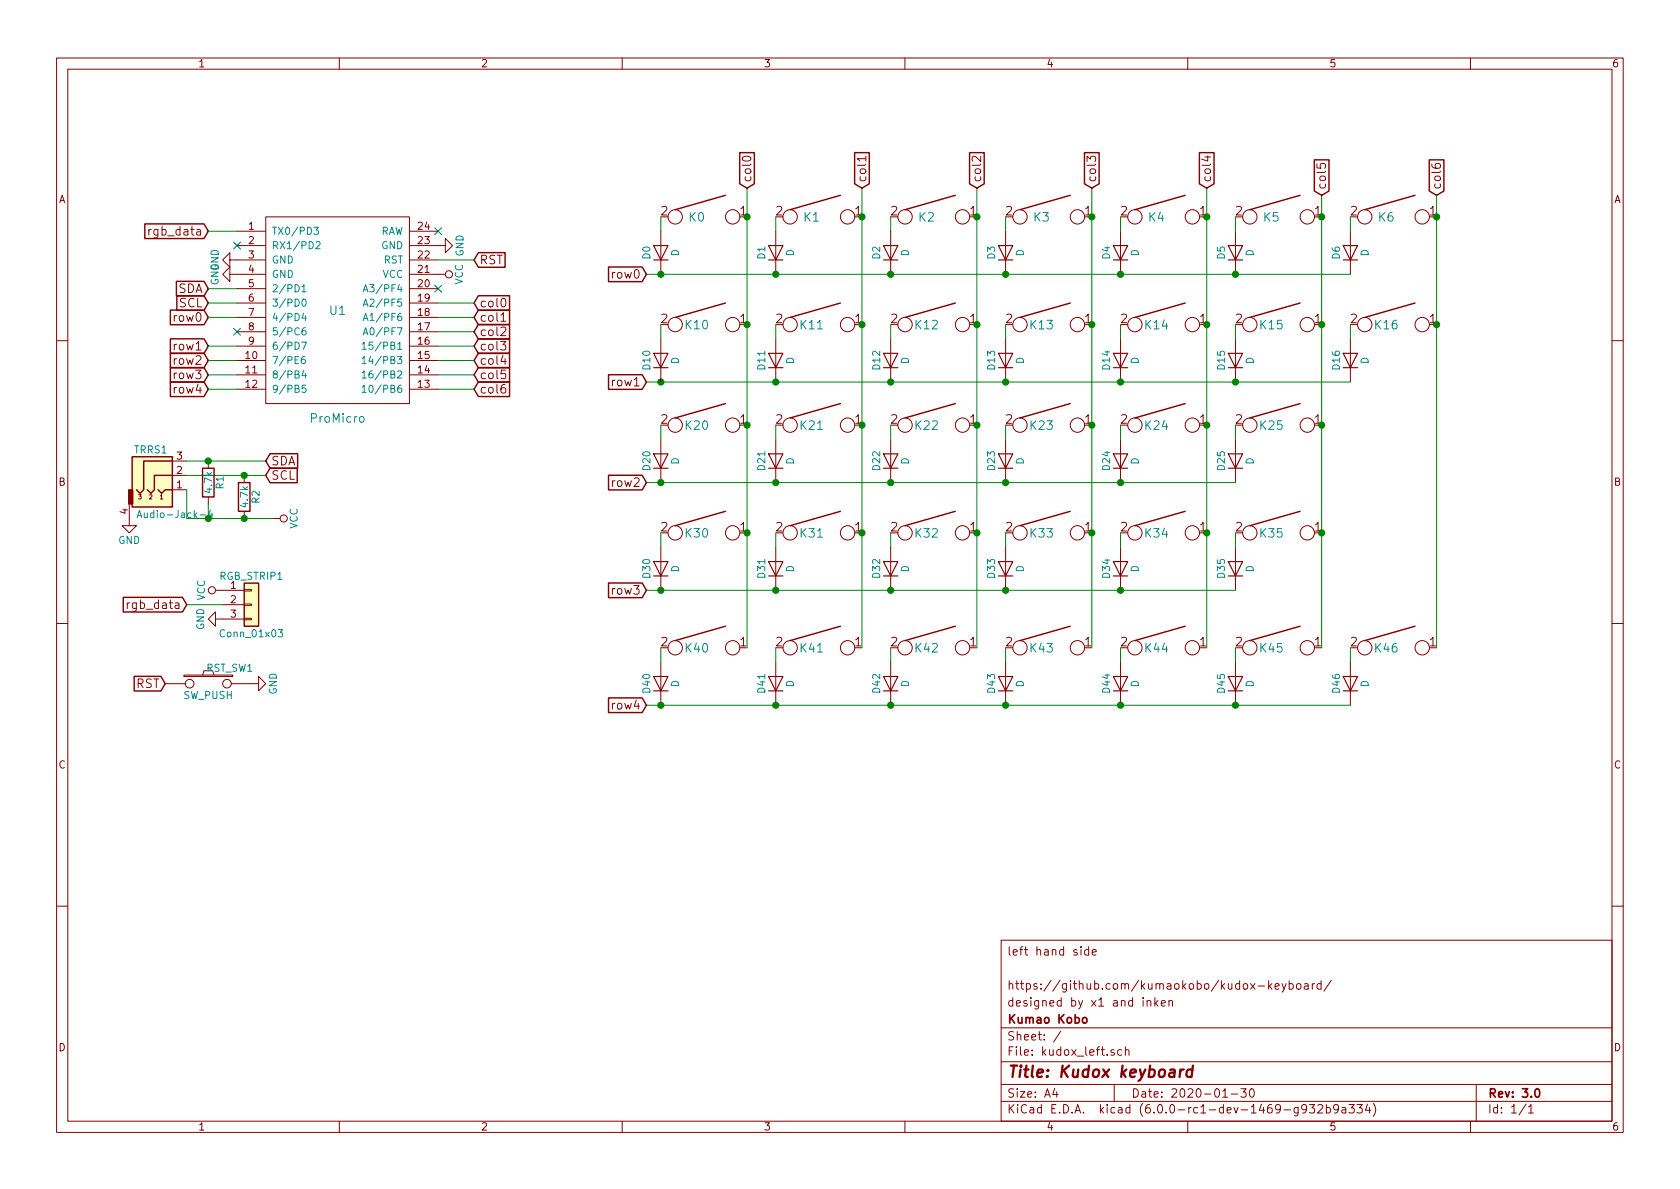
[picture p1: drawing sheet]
EESchema Schematic File Version 4
LIBS:kudox_left-cache
EELAYER 29 0
EELAYER END
$Descr A4 11693 8268
encoding utf-8
Sheet 1 1
Title "Kudox keyboard"
Date "2020-01-30"
Rev "3.0"
Comp "Kumao Kobo"
Comment1 "designed by x1 and inken"
Comment2 "https://github.com/kumaokobo/kudox-keyboard/"
Comment3 ""
Comment4 "left hand side"
$EndDescr
$Comp
L kudox-parts:ProMicro U1
U 1 1
P 2350 2150
F 0 "U1" H 2350 2150 60  0000 C CNN
F 1 "ProMicro" H 2350 1400 60  0000 C CNN
F 2 "kudox_footprints:ArduinoProMicro" V 3400 -350 60  0001 C CNN
F 3 "" V 3400 -350 60  0001 C CNN
	1    2350 2150
	1    0    0    -1  
$EndComp
$Comp
L kudox-parts:Audio-Jack-4 TRRS1
U 1 1
P 1100 3200
F 0 "TRRS1" H 1050 3280 50  0000 C CNN
F 1 "Audio-Jack-4" H 1220 2830 50  0000 C CNN
F 2 "kudox_footprints:TRRS-PJ-320A" H 1350 3300 50  0001 C CNN
F 3 "" H 1350 3300 50  0001 C CNN
	1    1100 3200
	1    0    0    -1  
$EndComp
$Comp
L kudox-parts:Conn_01x03 RGB_STRIP1
U 1 1
P 1750 4200
F 0 "RGB_STRIP1" H 1750 4400 50  0000 C CNN
F 1 "Conn_01x03" H 1750 4000 50  0000 C CNN
F 2 "kudox_footprints:Pin_Header_Straight_1x03_Pitch2.54mm" H 1750 4200 50  0001 C CNN
F 3 "" H 1750 4200 50  0001 C CNN
	1    1750 4200
	1    0    0    -1  
$EndComp
$Comp
L kudox-parts:SW_PUSH RST_SW1
U 1 1
P 1450 4750
F 0 "RST_SW1" H 1600 4860 50  0000 C CNN
F 1 "SW_PUSH" H 1450 4670 50  0000 C CNN
F 2 "kudox_footprints:SW_PUSH_6mm_h4.3mm" H 1450 4750 60  0001 C CNN
F 3 "" H 1450 4750 60  0000 C CNN
	1    1450 4750
	1    0    0    -1  
$EndComp
$Comp
L kudox-parts:GND #PWR01
U 1 1
P 3050 1700
F 0 "#PWR01" H 3050 1450 50  0001 C CNN
F 1 "GND" H 3050 1550 50  0000 C CNN
F 2 "" H 3050 1700 50  0001 C CNN
F 3 "" H 3050 1700 50  0001 C CNN
	1    3050 1700
	0    -1   -1   0   
$EndComp
$Comp
L kudox-parts:VCC #PWR02
U 1 1
P 3050 1900
F 0 "#PWR02" H 3050 1750 50  0001 C CNN
F 1 "VCC" H 3050 2050 50  0000 C CNN
F 2 "" H 3050 1900 50  0001 C CNN
F 3 "" H 3050 1900 50  0001 C CNN
	1    3050 1900
	0    1    1    0   
$EndComp
Text GLabel 3300 1800 2    60   Input ~ 0
RST
Wire Wire Line
	3050 1800 3300 1800
Text GLabel 1450 2100 0    60   Input ~ 0
SCL
Text GLabel 1450 2000 0    60   Input ~ 0
SDA
Wire Wire Line
	1450 2000 1650 2000
Wire Wire Line
	1450 2100 1650 2100
Text GLabel 3300 2100 2    60   Input ~ 0
col0
Text GLabel 3300 2200 2    60   Input ~ 0
col1
Text GLabel 3300 2300 2    60   Input ~ 0
col2
Text GLabel 3300 2400 2    60   Input ~ 0
col3
Text GLabel 3300 2500 2    60   Input ~ 0
col4
Text GLabel 3300 2600 2    60   Input ~ 0
col5
Text GLabel 3300 2700 2    60   Input ~ 0
col6
Wire Wire Line
	3050 2100 3300 2100
Wire Wire Line
	3050 2200 3300 2200
Wire Wire Line
	3050 2300 3300 2300
Wire Wire Line
	3050 2400 3300 2400
Wire Wire Line
	3050 2500 3300 2500
Wire Wire Line
	3050 2600 3300 2600
Wire Wire Line
	3050 2700 3300 2700
Text GLabel 1450 2200 0    60   Input ~ 0
row0
Text GLabel 1450 2400 0    60   Input ~ 0
row1
Text GLabel 1450 2500 0    60   Input ~ 0
row2
Text GLabel 1450 2600 0    60   Input ~ 0
row3
Text GLabel 1450 2700 0    60   Input ~ 0
row4
Wire Wire Line
	1450 2400 1650 2400
Wire Wire Line
	1450 2500 1650 2500
Wire Wire Line
	1450 2600 1650 2600
Wire Wire Line
	1450 2700 1650 2700
Wire Wire Line
	1450 2200 1650 2200
NoConn ~ 3050 1600
Text GLabel 1450 1600 0    60   Input ~ 0
rgb_data
Wire Wire Line
	1450 1600 1650 1600
NoConn ~ 1650 1700
NoConn ~ 1650 2300
NoConn ~ 3050 2000
$Comp
L kudox-parts:GND #PWR03
U 1 1
P 900 3600
F 0 "#PWR03" H 900 3350 50  0001 C CNN
F 1 "GND" H 900 3450 50  0000 C CNN
F 2 "" H 900 3600 50  0001 C CNN
F 3 "" H 900 3600 50  0001 C CNN
	1    900  3600
	1    0    0    -1  
$EndComp
Text GLabel 1850 3200 2    60   Input ~ 0
SDA
Text GLabel 1850 3300 2    60   Input ~ 0
SCL
Wire Wire Line
	1300 3200 1450 3200
Wire Wire Line
	1300 3300 1700 3300
$Comp
L kudox-parts:GND #PWR04
U 1 1
P 1550 4300
F 0 "#PWR04" H 1550 4050 50  0001 C CNN
F 1 "GND" H 1550 4150 50  0000 C CNN
F 2 "" H 1550 4300 50  0001 C CNN
F 3 "" H 1550 4300 50  0001 C CNN
	1    1550 4300
	0    1    1    0   
$EndComp
$Comp
L kudox-parts:VCC #PWR05
U 1 1
P 1550 4100
F 0 "#PWR05" H 1550 3950 50  0001 C CNN
F 1 "VCC" H 1550 4250 50  0000 C CNN
F 2 "" H 1550 4100 50  0001 C CNN
F 3 "" H 1550 4100 50  0001 C CNN
	1    1550 4100
	0    -1   -1   0   
$EndComp
Text GLabel 1300 4200 0    60   Input ~ 0
rgb_data
Wire Wire Line
	1300 4200 1550 4200
Text GLabel 1150 4750 0    60   Input ~ 0
RST
$Comp
L kudox-parts:GND #PWR06
U 1 1
P 1750 4750
F 0 "#PWR06" H 1750 4500 50  0001 C CNN
F 1 "GND" H 1750 4600 50  0000 C CNN
F 2 "" H 1750 4750 50  0001 C CNN
F 3 "" H 1750 4750 50  0001 C CNN
	1    1750 4750
	0    -1   -1   0   
$EndComp
$Comp
L kudox-parts:GND #PWR07
U 1 1
P 1650 1800
F 0 "#PWR07" H 1650 1550 50  0001 C CNN
F 1 "GND" H 1650 1650 50  0000 C CNN
F 2 "" H 1650 1800 50  0001 C CNN
F 3 "" H 1650 1800 50  0001 C CNN
	1    1650 1800
	0    1    1    0   
$EndComp
$Comp
L kudox-parts:GND #PWR08
U 1 1
P 1650 1900
F 0 "#PWR08" H 1650 1650 50  0001 C CNN
F 1 "GND" H 1650 1750 50  0000 C CNN
F 2 "" H 1650 1900 50  0001 C CNN
F 3 "" H 1650 1900 50  0001 C CNN
	1    1650 1900
	0    1    1    0   
$EndComp
$Comp
L kudox-parts:KEYSW K0
U 1 1
P 4900 1500
F 0 "K0" H 4850 1500 60  0000 C CNN
F 1 "KEYSW" H 4900 1400 60  0001 C CNN
F 2 "kudox_footprints:MX_socket_optional_100" H 4900 1500 60  0001 C CNN
F 3 "" H 4900 1500 60  0000 C CNN
	1    4900 1500
	1    0    0    -1  
$EndComp
$Comp
L kudox-parts:D D0
U 1 1
P 4600 1750
F 0 "D0" H 4600 1850 50  0000 C CNN
F 1 "D" H 4600 1650 50  0000 C CNN
F 2 "kudox_footprints:Diode-dual" H 4600 1750 50  0001 C CNN
F 3 "" H 4600 1750 50  0001 C CNN
	1    4600 1750
	0    -1   -1   0   
$EndComp
Wire Wire Line
	4600 1500 4600 1600
$Comp
L kudox-parts:KEYSW K1
U 1 1
P 5700 1500
F 0 "K1" H 5650 1500 60  0000 C CNN
F 1 "KEYSW" H 5700 1400 60  0001 C CNN
F 2 "kudox_footprints:MX_socket_optional_100" H 5700 1500 60  0001 C CNN
F 3 "" H 5700 1500 60  0000 C CNN
	1    5700 1500
	1    0    0    -1  
$EndComp
$Comp
L kudox-parts:D D1
U 1 1
P 5400 1750
F 0 "D1" H 5400 1850 50  0000 C CNN
F 1 "D" H 5400 1650 50  0000 C CNN
F 2 "kudox_footprints:Diode-dual" H 5400 1750 50  0001 C CNN
F 3 "" H 5400 1750 50  0001 C CNN
	1    5400 1750
	0    -1   -1   0   
$EndComp
Wire Wire Line
	5400 1500 5400 1600
$Comp
L kudox-parts:KEYSW K2
U 1 1
P 6500 1500
F 0 "K2" H 6450 1500 60  0000 C CNN
F 1 "KEYSW" H 6500 1400 60  0001 C CNN
F 2 "kudox_footprints:MX_socket_optional_100" H 6500 1500 60  0001 C CNN
F 3 "" H 6500 1500 60  0000 C CNN
	1    6500 1500
	1    0    0    -1  
$EndComp
$Comp
L kudox-parts:D D2
U 1 1
P 6200 1750
F 0 "D2" H 6200 1850 50  0000 C CNN
F 1 "D" H 6200 1650 50  0000 C CNN
F 2 "kudox_footprints:Diode-dual" H 6200 1750 50  0001 C CNN
F 3 "" H 6200 1750 50  0001 C CNN
	1    6200 1750
	0    -1   -1   0   
$EndComp
Wire Wire Line
	6200 1500 6200 1600
$Comp
L kudox-parts:KEYSW K3
U 1 1
P 7300 1500
F 0 "K3" H 7250 1500 60  0000 C CNN
F 1 "KEYSW" H 7300 1400 60  0001 C CNN
F 2 "kudox_footprints:MX_socket_optional_100" H 7300 1500 60  0001 C CNN
F 3 "" H 7300 1500 60  0000 C CNN
	1    7300 1500
	1    0    0    -1  
$EndComp
$Comp
L kudox-parts:D D3
U 1 1
P 7000 1750
F 0 "D3" H 7000 1850 50  0000 C CNN
F 1 "D" H 7000 1650 50  0000 C CNN
F 2 "kudox_footprints:Diode-dual" H 7000 1750 50  0001 C CNN
F 3 "" H 7000 1750 50  0001 C CNN
	1    7000 1750
	0    -1   -1   0   
$EndComp
Wire Wire Line
	7000 1500 7000 1600
$Comp
L kudox-parts:KEYSW K4
U 1 1
P 8100 1500
F 0 "K4" H 8050 1500 60  0000 C CNN
F 1 "KEYSW" H 8100 1400 60  0001 C CNN
F 2 "kudox_footprints:MX_socket_optional_100" H 8100 1500 60  0001 C CNN
F 3 "" H 8100 1500 60  0000 C CNN
	1    8100 1500
	1    0    0    -1  
$EndComp
$Comp
L kudox-parts:D D4
U 1 1
P 7800 1750
F 0 "D4" H 7800 1850 50  0000 C CNN
F 1 "D" H 7800 1650 50  0000 C CNN
F 2 "kudox_footprints:Diode-dual" H 7800 1750 50  0001 C CNN
F 3 "" H 7800 1750 50  0001 C CNN
	1    7800 1750
	0    -1   -1   0   
$EndComp
Wire Wire Line
	7800 1500 7800 1600
$Comp
L kudox-parts:KEYSW K5
U 1 1
P 8900 1500
F 0 "K5" H 8850 1500 60  0000 C CNN
F 1 "KEYSW" H 8900 1400 60  0001 C CNN
F 2 "kudox_footprints:MX_socket_optional_100" H 8900 1500 60  0001 C CNN
F 3 "" H 8900 1500 60  0000 C CNN
	1    8900 1500
	1    0    0    -1  
$EndComp
$Comp
L kudox-parts:D D5
U 1 1
P 8600 1750
F 0 "D5" H 8600 1850 50  0000 C CNN
F 1 "D" H 8600 1650 50  0000 C CNN
F 2 "kudox_footprints:Diode-dual" H 8600 1750 50  0001 C CNN
F 3 "" H 8600 1750 50  0001 C CNN
	1    8600 1750
	0    -1   -1   0   
$EndComp
Wire Wire Line
	8600 1500 8600 1600
Wire Wire Line
	4500 1900 4600 1900
Connection ~ 5400 1900
Connection ~ 6200 1900
Connection ~ 7000 1900
Connection ~ 7800 1900
$Comp
L kudox-parts:KEYSW K10
U 1 1
P 4900 2250
F 0 "K10" H 4850 2250 60  0000 C CNN
F 1 "KEYSW" H 4900 2150 60  0001 C CNN
F 2 "kudox_footprints:MX_socket_optional_150" H 4900 2250 60  0001 C CNN
F 3 "" H 4900 2250 60  0000 C CNN
	1    4900 2250
	1    0    0    -1  
$EndComp
Wire Wire Line
	4600 2250 4600 2350
$Comp
L kudox-parts:KEYSW K11
U 1 1
P 5700 2250
F 0 "K11" H 5650 2250 60  0000 C CNN
F 1 "KEYSW" H 5700 2150 60  0001 C CNN
F 2 "kudox_footprints:MX_socket_optional_100" H 5700 2250 60  0001 C CNN
F 3 "" H 5700 2250 60  0000 C CNN
	1    5700 2250
	1    0    0    -1  
$EndComp
$Comp
L kudox-parts:D D11
U 1 1
P 5400 2500
F 0 "D11" H 5400 2600 50  0000 C CNN
F 1 "D" H 5400 2400 50  0000 C CNN
F 2 "kudox_footprints:Diode-dual" H 5400 2500 50  0001 C CNN
F 3 "" H 5400 2500 50  0001 C CNN
	1    5400 2500
	0    -1   -1   0   
$EndComp
Wire Wire Line
	5400 2250 5400 2350
$Comp
L kudox-parts:KEYSW K12
U 1 1
P 6500 2250
F 0 "K12" H 6450 2250 60  0000 C CNN
F 1 "KEYSW" H 6500 2150 60  0001 C CNN
F 2 "kudox_footprints:MX_socket_optional_100" H 6500 2250 60  0001 C CNN
F 3 "" H 6500 2250 60  0000 C CNN
	1    6500 2250
	1    0    0    -1  
$EndComp
$Comp
L kudox-parts:D D12
U 1 1
P 6200 2500
F 0 "D12" H 6200 2600 50  0000 C CNN
F 1 "D" H 6200 2400 50  0000 C CNN
F 2 "kudox_footprints:Diode-dual" H 6200 2500 50  0001 C CNN
F 3 "" H 6200 2500 50  0001 C CNN
	1    6200 2500
	0    -1   -1   0   
$EndComp
Wire Wire Line
	6200 2250 6200 2350
$Comp
L kudox-parts:KEYSW K13
U 1 1
P 7300 2250
F 0 "K13" H 7250 2250 60  0000 C CNN
F 1 "KEYSW" H 7300 2150 60  0001 C CNN
F 2 "kudox_footprints:MX_socket_optional_100" H 7300 2250 60  0001 C CNN
F 3 "" H 7300 2250 60  0000 C CNN
	1    7300 2250
	1    0    0    -1  
$EndComp
$Comp
L kudox-parts:D D13
U 1 1
P 7000 2500
F 0 "D13" H 7000 2600 50  0000 C CNN
F 1 "D" H 7000 2400 50  0000 C CNN
F 2 "kudox_footprints:Diode-dual" H 7000 2500 50  0001 C CNN
F 3 "" H 7000 2500 50  0001 C CNN
	1    7000 2500
	0    -1   -1   0   
$EndComp
Wire Wire Line
	7000 2250 7000 2350
$Comp
L kudox-parts:KEYSW K14
U 1 1
P 8100 2250
F 0 "K14" H 8050 2250 60  0000 C CNN
F 1 "KEYSW" H 8100 2150 60  0001 C CNN
F 2 "kudox_footprints:MX_socket_optional_100" H 8100 2250 60  0001 C CNN
F 3 "" H 8100 2250 60  0000 C CNN
	1    8100 2250
	1    0    0    -1  
$EndComp
$Comp
L kudox-parts:D D14
U 1 1
P 7800 2500
F 0 "D14" H 7800 2600 50  0000 C CNN
F 1 "D" H 7800 2400 50  0000 C CNN
F 2 "kudox_footprints:Diode-dual" H 7800 2500 50  0001 C CNN
F 3 "" H 7800 2500 50  0001 C CNN
	1    7800 2500
	0    -1   -1   0   
$EndComp
Wire Wire Line
	7800 2250 7800 2350
$Comp
L kudox-parts:KEYSW K15
U 1 1
P 8900 2250
F 0 "K15" H 8850 2250 60  0000 C CNN
F 1 "KEYSW" H 8900 2150 60  0001 C CNN
F 2 "kudox_footprints:MX_socket_optional_100" H 8900 2250 60  0001 C CNN
F 3 "" H 8900 2250 60  0000 C CNN
	1    8900 2250
	1    0    0    -1  
$EndComp
$Comp
L kudox-parts:D D15
U 1 1
P 8600 2500
F 0 "D15" H 8600 2600 50  0000 C CNN
F 1 "D" H 8600 2400 50  0000 C CNN
F 2 "kudox_footprints:Diode-dual" H 8600 2500 50  0001 C CNN
F 3 "" H 8600 2500 50  0001 C CNN
	1    8600 2500
	0    -1   -1   0   
$EndComp
Wire Wire Line
	8600 2250 8600 2350
$Comp
L kudox-parts:KEYSW K16
U 1 1
P 9700 2250
F 0 "K16" H 9650 2250 60  0000 C CNN
F 1 "KEYSW" H 9700 2150 60  0001 C CNN
F 2 "kudox_footprints:MX_socket_optional_100" H 9700 2250 60  0001 C CNN
F 3 "" H 9700 2250 60  0000 C CNN
	1    9700 2250
	1    0    0    -1  
$EndComp
$Comp
L kudox-parts:D D16
U 1 1
P 9400 2500
F 0 "D16" H 9400 2600 50  0000 C CNN
F 1 "D" H 9400 2400 50  0000 C CNN
F 2 "kudox_footprints:Diode-dual" H 9400 2500 50  0001 C CNN
F 3 "" H 9400 2500 50  0001 C CNN
	1    9400 2500
	0    -1   -1   0   
$EndComp
Wire Wire Line
	9400 2250 9400 2350
Wire Wire Line
	4500 2650 4600 2650
Connection ~ 5400 2650
Connection ~ 6200 2650
Connection ~ 7000 2650
Connection ~ 7800 2650
Connection ~ 8600 2650
$Comp
L kudox-parts:KEYSW K20
U 1 1
P 4900 2950
F 0 "K20" H 4850 2950 60  0000 C CNN
F 1 "KEYSW" H 4900 2850 60  0001 C CNN
F 2 "kudox_footprints:MX_socket_optional_175" H 4900 2950 60  0001 C CNN
F 3 "" H 4900 2950 60  0000 C CNN
	1    4900 2950
	1    0    0    -1  
$EndComp
$Comp
L kudox-parts:D D20
U 1 1
P 4600 3200
F 0 "D20" H 4600 3300 50  0000 C CNN
F 1 "D" H 4600 3100 50  0000 C CNN
F 2 "kudox_footprints:Diode-dual" H 4600 3200 50  0001 C CNN
F 3 "" H 4600 3200 50  0001 C CNN
	1    4600 3200
	0    -1   -1   0   
$EndComp
Wire Wire Line
	4600 2950 4600 3050
$Comp
L kudox-parts:KEYSW K21
U 1 1
P 5700 2950
F 0 "K21" H 5650 2950 60  0000 C CNN
F 1 "KEYSW" H 5700 2850 60  0001 C CNN
F 2 "kudox_footprints:MX_socket_optional_100" H 5700 2950 60  0001 C CNN
F 3 "" H 5700 2950 60  0000 C CNN
	1    5700 2950
	1    0    0    -1  
$EndComp
$Comp
L kudox-parts:D D21
U 1 1
P 5400 3200
F 0 "D21" H 5400 3300 50  0000 C CNN
F 1 "D" H 5400 3100 50  0000 C CNN
F 2 "kudox_footprints:Diode-dual" H 5400 3200 50  0001 C CNN
F 3 "" H 5400 3200 50  0001 C CNN
	1    5400 3200
	0    -1   -1   0   
$EndComp
Wire Wire Line
	5400 2950 5400 3050
$Comp
L kudox-parts:KEYSW K22
U 1 1
P 6500 2950
F 0 "K22" H 6450 2950 60  0000 C CNN
F 1 "KEYSW" H 6500 2850 60  0001 C CNN
F 2 "kudox_footprints:MX_socket_optional_100" H 6500 2950 60  0001 C CNN
F 3 "" H 6500 2950 60  0000 C CNN
	1    6500 2950
	1    0    0    -1  
$EndComp
$Comp
L kudox-parts:D D22
U 1 1
P 6200 3200
F 0 "D22" H 6200 3300 50  0000 C CNN
F 1 "D" H 6200 3100 50  0000 C CNN
F 2 "kudox_footprints:Diode-dual" H 6200 3200 50  0001 C CNN
F 3 "" H 6200 3200 50  0001 C CNN
	1    6200 3200
	0    -1   -1   0   
$EndComp
Wire Wire Line
	6200 2950 6200 3050
$Comp
L kudox-parts:KEYSW K23
U 1 1
P 7300 2950
F 0 "K23" H 7250 2950 60  0000 C CNN
F 1 "KEYSW" H 7300 2850 60  0001 C CNN
F 2 "kudox_footprints:MX_socket_optional_100" H 7300 2950 60  0001 C CNN
F 3 "" H 7300 2950 60  0000 C CNN
	1    7300 2950
	1    0    0    -1  
$EndComp
$Comp
L kudox-parts:D D23
U 1 1
P 7000 3200
F 0 "D23" H 7000 3300 50  0000 C CNN
F 1 "D" H 7000 3100 50  0000 C CNN
F 2 "kudox_footprints:Diode-dual" H 7000 3200 50  0001 C CNN
F 3 "" H 7000 3200 50  0001 C CNN
	1    7000 3200
	0    -1   -1   0   
$EndComp
Wire Wire Line
	7000 2950 7000 3050
$Comp
L kudox-parts:KEYSW K24
U 1 1
P 8100 2950
F 0 "K24" H 8050 2950 60  0000 C CNN
F 1 "KEYSW" H 8100 2850 60  0001 C CNN
F 2 "kudox_footprints:MX_socket_optional_100" H 8100 2950 60  0001 C CNN
F 3 "" H 8100 2950 60  0000 C CNN
	1    8100 2950
	1    0    0    -1  
$EndComp
$Comp
L kudox-parts:D D24
U 1 1
P 7800 3200
F 0 "D24" H 7800 3300 50  0000 C CNN
F 1 "D" H 7800 3100 50  0000 C CNN
F 2 "kudox_footprints:Diode-dual" H 7800 3200 50  0001 C CNN
F 3 "" H 7800 3200 50  0001 C CNN
	1    7800 3200
	0    -1   -1   0   
$EndComp
Wire Wire Line
	7800 2950 7800 3050
$Comp
L kudox-parts:KEYSW K25
U 1 1
P 8900 2950
F 0 "K25" H 8850 2950 60  0000 C CNN
F 1 "KEYSW" H 8900 2850 60  0001 C CNN
F 2 "kudox_footprints:MX_socket_optional_100" H 8900 2950 60  0001 C CNN
F 3 "" H 8900 2950 60  0000 C CNN
	1    8900 2950
	1    0    0    -1  
$EndComp
$Comp
L kudox-parts:D D25
U 1 1
P 8600 3200
F 0 "D25" H 8600 3300 50  0000 C CNN
F 1 "D" H 8600 3100 50  0000 C CNN
F 2 "kudox_footprints:Diode-dual" H 8600 3200 50  0001 C CNN
F 3 "" H 8600 3200 50  0001 C CNN
	1    8600 3200
	0    -1   -1   0   
$EndComp
Wire Wire Line
	8600 2950 8600 3050
Wire Wire Line
	4500 3350 4600 3350
Connection ~ 5400 3350
Connection ~ 6200 3350
Connection ~ 7000 3350
Connection ~ 7800 3350
$Comp
L kudox-parts:KEYSW K30
U 1 1
P 4900 3700
F 0 "K30" H 4850 3700 60  0000 C CNN
F 1 "KEYSW" H 4900 3600 60  0001 C CNN
F 2 "kudox_footprints:MX_socket_optional_225" H 4900 3700 60  0001 C CNN
F 3 "" H 4900 3700 60  0000 C CNN
	1    4900 3700
	1    0    0    -1  
$EndComp
$Comp
L kudox-parts:D D30
U 1 1
P 4600 3950
F 0 "D30" H 4600 4050 50  0000 C CNN
F 1 "D" H 4600 3850 50  0000 C CNN
F 2 "kudox_footprints:Diode-dual" H 4600 3950 50  0001 C CNN
F 3 "" H 4600 3950 50  0001 C CNN
	1    4600 3950
	0    -1   -1   0   
$EndComp
Wire Wire Line
	4600 3700 4600 3800
$Comp
L kudox-parts:KEYSW K31
U 1 1
P 5700 3700
F 0 "K31" H 5650 3700 60  0000 C CNN
F 1 "KEYSW" H 5700 3600 60  0001 C CNN
F 2 "kudox_footprints:MX_socket_optional_100" H 5700 3700 60  0001 C CNN
F 3 "" H 5700 3700 60  0000 C CNN
	1    5700 3700
	1    0    0    -1  
$EndComp
$Comp
L kudox-parts:D D31
U 1 1
P 5400 3950
F 0 "D31" H 5400 4050 50  0000 C CNN
F 1 "D" H 5400 3850 50  0000 C CNN
F 2 "kudox_footprints:Diode-dual" H 5400 3950 50  0001 C CNN
F 3 "" H 5400 3950 50  0001 C CNN
	1    5400 3950
	0    -1   -1   0   
$EndComp
Wire Wire Line
	5400 3700 5400 3800
$Comp
L kudox-parts:KEYSW K32
U 1 1
P 6500 3700
F 0 "K32" H 6450 3700 60  0000 C CNN
F 1 "KEYSW" H 6500 3600 60  0001 C CNN
F 2 "kudox_footprints:MX_socket_optional_100" H 6500 3700 60  0001 C CNN
F 3 "" H 6500 3700 60  0000 C CNN
	1    6500 3700
	1    0    0    -1  
$EndComp
$Comp
L kudox-parts:D D32
U 1 1
P 6200 3950
F 0 "D32" H 6200 4050 50  0000 C CNN
F 1 "D" H 6200 3850 50  0000 C CNN
F 2 "kudox_footprints:Diode-dual" H 6200 3950 50  0001 C CNN
F 3 "" H 6200 3950 50  0001 C CNN
	1    6200 3950
	0    -1   -1   0   
$EndComp
Wire Wire Line
	6200 3700 6200 3800
$Comp
L kudox-parts:KEYSW K33
U 1 1
P 7300 3700
F 0 "K33" H 7250 3700 60  0000 C CNN
F 1 "KEYSW" H 7300 3600 60  0001 C CNN
F 2 "kudox_footprints:MX_socket_optional_100" H 7300 3700 60  0001 C CNN
F 3 "" H 7300 3700 60  0000 C CNN
	1    7300 3700
	1    0    0    -1  
$EndComp
$Comp
L kudox-parts:D D33
U 1 1
P 7000 3950
F 0 "D33" H 7000 4050 50  0000 C CNN
F 1 "D" H 7000 3850 50  0000 C CNN
F 2 "kudox_footprints:Diode-dual" H 7000 3950 50  0001 C CNN
F 3 "" H 7000 3950 50  0001 C CNN
	1    7000 3950
	0    -1   -1   0   
$EndComp
Wire Wire Line
	7000 3700 7000 3800
$Comp
L kudox-parts:KEYSW K34
U 1 1
P 8100 3700
F 0 "K34" H 8050 3700 60  0000 C CNN
F 1 "KEYSW" H 8100 3600 60  0001 C CNN
F 2 "kudox_footprints:MX_socket_optional_100" H 8100 3700 60  0001 C CNN
F 3 "" H 8100 3700 60  0000 C CNN
	1    8100 3700
	1    0    0    -1  
$EndComp
$Comp
L kudox-parts:D D34
U 1 1
P 7800 3950
F 0 "D34" H 7800 4050 50  0000 C CNN
F 1 "D" H 7800 3850 50  0000 C CNN
F 2 "kudox_footprints:Diode-dual" H 7800 3950 50  0001 C CNN
F 3 "" H 7800 3950 50  0001 C CNN
	1    7800 3950
	0    -1   -1   0   
$EndComp
Wire Wire Line
	7800 3700 7800 3800
$Comp
L kudox-parts:KEYSW K35
U 1 1
P 8900 3700
F 0 "K35" H 8850 3700 60  0000 C CNN
F 1 "KEYSW" H 8900 3600 60  0001 C CNN
F 2 "kudox_footprints:MX_socket_optional_100" H 8900 3700 60  0001 C CNN
F 3 "" H 8900 3700 60  0000 C CNN
	1    8900 3700
	1    0    0    -1  
$EndComp
$Comp
L kudox-parts:D D35
U 1 1
P 8600 3950
F 0 "D35" H 8600 4050 50  0000 C CNN
F 1 "D" H 8600 3850 50  0000 C CNN
F 2 "kudox_footprints:Diode-dual" H 8600 3950 50  0001 C CNN
F 3 "" H 8600 3950 50  0001 C CNN
	1    8600 3950
	0    -1   -1   0   
$EndComp
Wire Wire Line
	8600 3700 8600 3800
Wire Wire Line
	4500 4100 4600 4100
Connection ~ 5400 4100
Connection ~ 6200 4100
Connection ~ 7000 4100
Connection ~ 7800 4100
$Comp
L kudox-parts:KEYSW K40
U 1 1
P 4900 4500
F 0 "K40" H 4850 4500 60  0000 C CNN
F 1 "KEYSW" H 4900 4400 60  0001 C CNN
F 2 "kudox_footprints:MX_socket_optional_125" H 4900 4500 60  0001 C CNN
F 3 "" H 4900 4500 60  0000 C CNN
	1    4900 4500
	1    0    0    -1  
$EndComp
$Comp
L kudox-parts:D D40
U 1 1
P 4600 4750
F 0 "D40" H 4600 4850 50  0000 C CNN
F 1 "D" H 4600 4650 50  0000 C CNN
F 2 "kudox_footprints:Diode-dual" H 4600 4750 50  0001 C CNN
F 3 "" H 4600 4750 50  0001 C CNN
	1    4600 4750
	0    -1   -1   0   
$EndComp
Wire Wire Line
	4600 4500 4600 4600
$Comp
L kudox-parts:KEYSW K41
U 1 1
P 5700 4500
F 0 "K41" H 5650 4500 60  0000 C CNN
F 1 "KEYSW" H 5700 4400 60  0001 C CNN
F 2 "kudox_footprints:MX_socket_optional_100" H 5700 4500 60  0001 C CNN
F 3 "" H 5700 4500 60  0000 C CNN
	1    5700 4500
	1    0    0    -1  
$EndComp
$Comp
L kudox-parts:D D41
U 1 1
P 5400 4750
F 0 "D41" H 5400 4850 50  0000 C CNN
F 1 "D" H 5400 4650 50  0000 C CNN
F 2 "kudox_footprints:Diode-dual" H 5400 4750 50  0001 C CNN
F 3 "" H 5400 4750 50  0001 C CNN
	1    5400 4750
	0    -1   -1   0   
$EndComp
Wire Wire Line
	5400 4500 5400 4600
$Comp
L kudox-parts:KEYSW K42
U 1 1
P 6500 4500
F 0 "K42" H 6450 4500 60  0000 C CNN
F 1 "KEYSW" H 6500 4400 60  0001 C CNN
F 2 "kudox_footprints:MX_socket_optional_100" H 6500 4500 60  0001 C CNN
F 3 "" H 6500 4500 60  0000 C CNN
	1    6500 4500
	1    0    0    -1  
$EndComp
$Comp
L kudox-parts:D D42
U 1 1
P 6200 4750
F 0 "D42" H 6200 4850 50  0000 C CNN
F 1 "D" H 6200 4650 50  0000 C CNN
F 2 "kudox_footprints:Diode-dual" H 6200 4750 50  0001 C CNN
F 3 "" H 6200 4750 50  0001 C CNN
	1    6200 4750
	0    -1   -1   0   
$EndComp
Wire Wire Line
	6200 4500 6200 4600
$Comp
L kudox-parts:KEYSW K43
U 1 1
P 7300 4500
F 0 "K43" H 7250 4500 60  0000 C CNN
F 1 "KEYSW" H 7300 4400 60  0001 C CNN
F 2 "kudox_footprints:MX_socket_optional_100" H 7300 4500 60  0001 C CNN
F 3 "" H 7300 4500 60  0000 C CNN
	1    7300 4500
	1    0    0    -1  
$EndComp
$Comp
L kudox-parts:D D43
U 1 1
P 7000 4750
F 0 "D43" H 7000 4850 50  0000 C CNN
F 1 "D" H 7000 4650 50  0000 C CNN
F 2 "kudox_footprints:Diode-dual" H 7000 4750 50  0001 C CNN
F 3 "" H 7000 4750 50  0001 C CNN
	1    7000 4750
	0    -1   -1   0   
$EndComp
Wire Wire Line
	7000 4500 7000 4600
$Comp
L kudox-parts:KEYSW K44
U 1 1
P 8100 4500
F 0 "K44" H 8050 4500 60  0000 C CNN
F 1 "KEYSW" H 8100 4400 60  0001 C CNN
F 2 "kudox_footprints:MX_socket_optional_100" H 8100 4500 60  0001 C CNN
F 3 "" H 8100 4500 60  0000 C CNN
	1    8100 4500
	1    0    0    -1  
$EndComp
$Comp
L kudox-parts:D D44
U 1 1
P 7800 4750
F 0 "D44" H 7800 4850 50  0000 C CNN
F 1 "D" H 7800 4650 50  0000 C CNN
F 2 "kudox_footprints:Diode-dual" H 7800 4750 50  0001 C CNN
F 3 "" H 7800 4750 50  0001 C CNN
	1    7800 4750
	0    -1   -1   0   
$EndComp
Wire Wire Line
	7800 4500 7800 4600
$Comp
L kudox-parts:KEYSW K45
U 1 1
P 8900 4500
F 0 "K45" H 8850 4500 60  0000 C CNN
F 1 "KEYSW" H 8900 4400 60  0001 C CNN
F 2 "kudox_footprints:MX_socket_optional_100" H 8900 4500 60  0001 C CNN
F 3 "" H 8900 4500 60  0000 C CNN
	1    8900 4500
	1    0    0    -1  
$EndComp
$Comp
L kudox-parts:D D45
U 1 1
P 8600 4750
F 0 "D45" H 8600 4850 50  0000 C CNN
F 1 "D" H 8600 4650 50  0000 C CNN
F 2 "kudox_footprints:Diode-dual" H 8600 4750 50  0001 C CNN
F 3 "" H 8600 4750 50  0001 C CNN
	1    8600 4750
	0    -1   -1   0   
$EndComp
Wire Wire Line
	8600 4500 8600 4600
$Comp
L kudox-parts:KEYSW K46
U 1 1
P 9700 4500
F 0 "K46" H 9650 4500 60  0000 C CNN
F 1 "KEYSW" H 9700 4400 60  0001 C CNN
F 2 "kudox_footprints:MX_socket_optional_100" H 9700 4500 60  0001 C CNN
F 3 "" H 9700 4500 60  0000 C CNN
	1    9700 4500
	1    0    0    -1  
$EndComp
$Comp
L kudox-parts:D D46
U 1 1
P 9400 4750
F 0 "D46" H 9400 4850 50  0000 C CNN
F 1 "D" H 9400 4650 50  0000 C CNN
F 2 "kudox_footprints:Diode-dual" H 9400 4750 50  0001 C CNN
F 3 "" H 9400 4750 50  0001 C CNN
	1    9400 4750
	0    -1   -1   0   
$EndComp
Wire Wire Line
	9400 4500 9400 4600
Wire Wire Line
	4500 4900 4600 4900
Connection ~ 5400 4900
Connection ~ 6200 4900
Connection ~ 7000 4900
Connection ~ 7800 4900
Connection ~ 8600 4900
Wire Wire Line
	5200 1300 5200 1500
Connection ~ 5200 1500
Connection ~ 5200 2250
Connection ~ 5200 2950
Connection ~ 5200 3700
Wire Wire Line
	6000 1300 6000 1500
Connection ~ 6000 1500
Connection ~ 6000 2250
Connection ~ 6000 2950
Connection ~ 6000 3700
Connection ~ 4600 1900
Connection ~ 4600 2650
Connection ~ 4600 3350
Connection ~ 4600 4100
Connection ~ 4600 4900
Wire Wire Line
	6800 1300 6800 1500
Connection ~ 6800 1500
Connection ~ 6800 2250
Connection ~ 6800 2950
Connection ~ 6800 3700
Wire Wire Line
	7600 1300 7600 1500
Connection ~ 7600 1500
Connection ~ 7600 2250
Connection ~ 7600 2950
Connection ~ 7600 3700
Wire Wire Line
	8400 1300 8400 1500
Connection ~ 8400 1500
Connection ~ 8400 2250
Connection ~ 8400 2950
Connection ~ 8400 3700
Wire Wire Line
	9200 1350 9200 1500
Connection ~ 9200 1500
Connection ~ 9200 2250
Connection ~ 9200 2950
Connection ~ 9200 3700
Connection ~ 10000 2250
Text GLabel 4500 1900 0    60   Input ~ 0
row0
Text GLabel 4500 2650 0    60   Input ~ 0
row1
Text GLabel 4500 3350 0    60   Input ~ 0
row2
Text GLabel 4500 4100 0    60   Input ~ 0
row3
Text GLabel 4500 4900 0    60   Input ~ 0
row4
Text GLabel 5200 1300 1    60   Input ~ 0
col0
Text GLabel 6000 1300 1    60   Input ~ 0
col1
Text GLabel 6800 1300 1    60   Input ~ 0
col2
Text GLabel 7600 1300 1    60   Input ~ 0
col3
Text GLabel 8400 1300 1    60   Input ~ 0
col4
Text GLabel 9200 1350 1    60   Input ~ 0
col5
Text GLabel 10000 1350 1    60   Input ~ 0
col6
$Comp
L kudox-parts:R R1
U 1 1
P 1450 3350
F 0 "R1" V 1530 3350 50  0000 C CNN
F 1 "4.7k" V 1450 3350 50  0000 C CNN
F 2 "kudox_footprints:Resistor-Compact" V 1380 3350 50  0001 C CNN
F 3 "" H 1450 3350 50  0001 C CNN
	1    1450 3350
	1    0    0    -1  
$EndComp
$Comp
L kudox-parts:R R2
U 1 1
P 1700 3450
F 0 "R2" V 1780 3450 50  0000 C CNN
F 1 "4.7k" V 1700 3450 50  0000 C CNN
F 2 "kudox_footprints:Resistor-Compact" V 1630 3450 50  0001 C CNN
F 3 "" H 1700 3450 50  0001 C CNN
	1    1700 3450
	1    0    0    -1  
$EndComp
Connection ~ 1450 3200
Connection ~ 1700 3300
$Comp
L kudox-parts:VCC #PWR09
U 1 1
P 1900 3600
F 0 "#PWR09" H 1900 3450 50  0001 C CNN
F 1 "VCC" H 1900 3750 50  0000 C CNN
F 2 "" H 1900 3600 50  0001 C CNN
F 3 "" H 1900 3600 50  0001 C CNN
	1    1900 3600
	0    1    1    0   
$EndComp
Wire Wire Line
	1300 3400 1300 3600
Wire Wire Line
	1300 3600 1450 3600
Wire Wire Line
	1450 3500 1450 3600
Connection ~ 1450 3600
Connection ~ 1700 3600
Wire Wire Line
	5400 1900 6200 1900
Wire Wire Line
	6200 1900 7000 1900
Wire Wire Line
	7000 1900 7800 1900
Wire Wire Line
	5400 2650 6200 2650
Wire Wire Line
	6200 2650 7000 2650
Wire Wire Line
	7000 2650 7800 2650
Wire Wire Line
	7800 2650 8600 2650
Wire Wire Line
	8600 2650 9400 2650
Wire Wire Line
	5400 3350 6200 3350
Wire Wire Line
	6200 3350 7000 3350
Wire Wire Line
	7000 3350 7800 3350
Wire Wire Line
	7800 3350 8600 3350
Wire Wire Line
	5400 4100 6200 4100
Wire Wire Line
	6200 4100 7000 4100
Wire Wire Line
	7000 4100 7800 4100
Wire Wire Line
	7800 4100 8600 4100
Wire Wire Line
	5400 4900 6200 4900
Wire Wire Line
	6200 4900 7000 4900
Wire Wire Line
	7000 4900 7800 4900
Wire Wire Line
	7800 4900 8600 4900
Wire Wire Line
	8600 4900 9400 4900
Wire Wire Line
	5200 1500 5200 2250
Wire Wire Line
	5200 2250 5200 2950
Wire Wire Line
	5200 2950 5200 3700
Wire Wire Line
	5200 3700 5200 4500
Wire Wire Line
	6000 1500 6000 2250
Wire Wire Line
	6000 2250 6000 2950
Wire Wire Line
	6000 2950 6000 3700
Wire Wire Line
	6000 3700 6000 4500
Wire Wire Line
	4600 1900 5400 1900
Wire Wire Line
	4600 2650 5400 2650
Wire Wire Line
	4600 3350 5400 3350
Wire Wire Line
	4600 4100 5400 4100
Wire Wire Line
	4600 4900 5400 4900
Wire Wire Line
	6800 1500 6800 2250
Wire Wire Line
	6800 2250 6800 2950
Wire Wire Line
	6800 2950 6800 3700
Wire Wire Line
	6800 3700 6800 4500
Wire Wire Line
	7600 1500 7600 2250
Wire Wire Line
	7600 2250 7600 2950
Wire Wire Line
	7600 2950 7600 3700
Wire Wire Line
	7600 3700 7600 4500
Wire Wire Line
	8400 2250 8400 2950
Wire Wire Line
	8400 2950 8400 3700
Wire Wire Line
	8400 3700 8400 4500
Wire Wire Line
	9200 2250 9200 2950
Wire Wire Line
	9200 2950 9200 3700
Wire Wire Line
	9200 3700 9200 4500
Wire Wire Line
	1450 3200 1850 3200
Wire Wire Line
	1700 3300 1850 3300
Wire Wire Line
	1450 3600 1700 3600
Wire Wire Line
	1700 3600 1900 3600
$Comp
L kudox-parts:D D10
U 1 1
P 4600 2500
F 0 "D10" H 4600 2600 50  0000 C CNN
F 1 "D" H 4600 2400 50  0000 C CNN
F 2 "kudox_footprints:Diode-dual" H 4600 2500 50  0001 C CNN
F 3 "" H 4600 2500 50  0001 C CNN
	1    4600 2500
	0    -1   -1   0   
$EndComp
Wire Wire Line
	10000 2250 10000 4500
Wire Wire Line
	9200 1500 9200 2250
Wire Wire Line
	8400 1500 8400 2250
Wire Wire Line
	7800 1900 8600 1900
Wire Wire Line
	10000 1350 10000 1500
$Comp
L kudox-parts:KEYSW K6
U 1 1
P 9700 1500
F 0 "K6" H 9650 1500 60  0000 C CNN
F 1 "KEYSW" H 9700 1400 60  0001 C CNN
F 2 "kudox_footprints:MX_socket_optional_100" H 9700 1500 60  0001 C CNN
F 3 "" H 9700 1500 60  0000 C CNN
	1    9700 1500
	1    0    0    -1  
$EndComp
Connection ~ 10000 1500
Wire Wire Line
	10000 1500 10000 2250
$Comp
L kudox-parts:D D6
U 1 1
P 9400 1750
F 0 "D6" H 9400 1850 50  0000 C CNN
F 1 "D" H 9400 1650 50  0000 C CNN
F 2 "kudox_footprints:Diode-dual" H 9400 1750 50  0001 C CNN
F 3 "" H 9400 1750 50  0001 C CNN
	1    9400 1750
	0    -1   -1   0   
$EndComp
Wire Wire Line
	9400 1500 9400 1600
Wire Wire Line
	8600 1900 9400 1900
Connection ~ 8600 1900
$EndSCHEMATC
